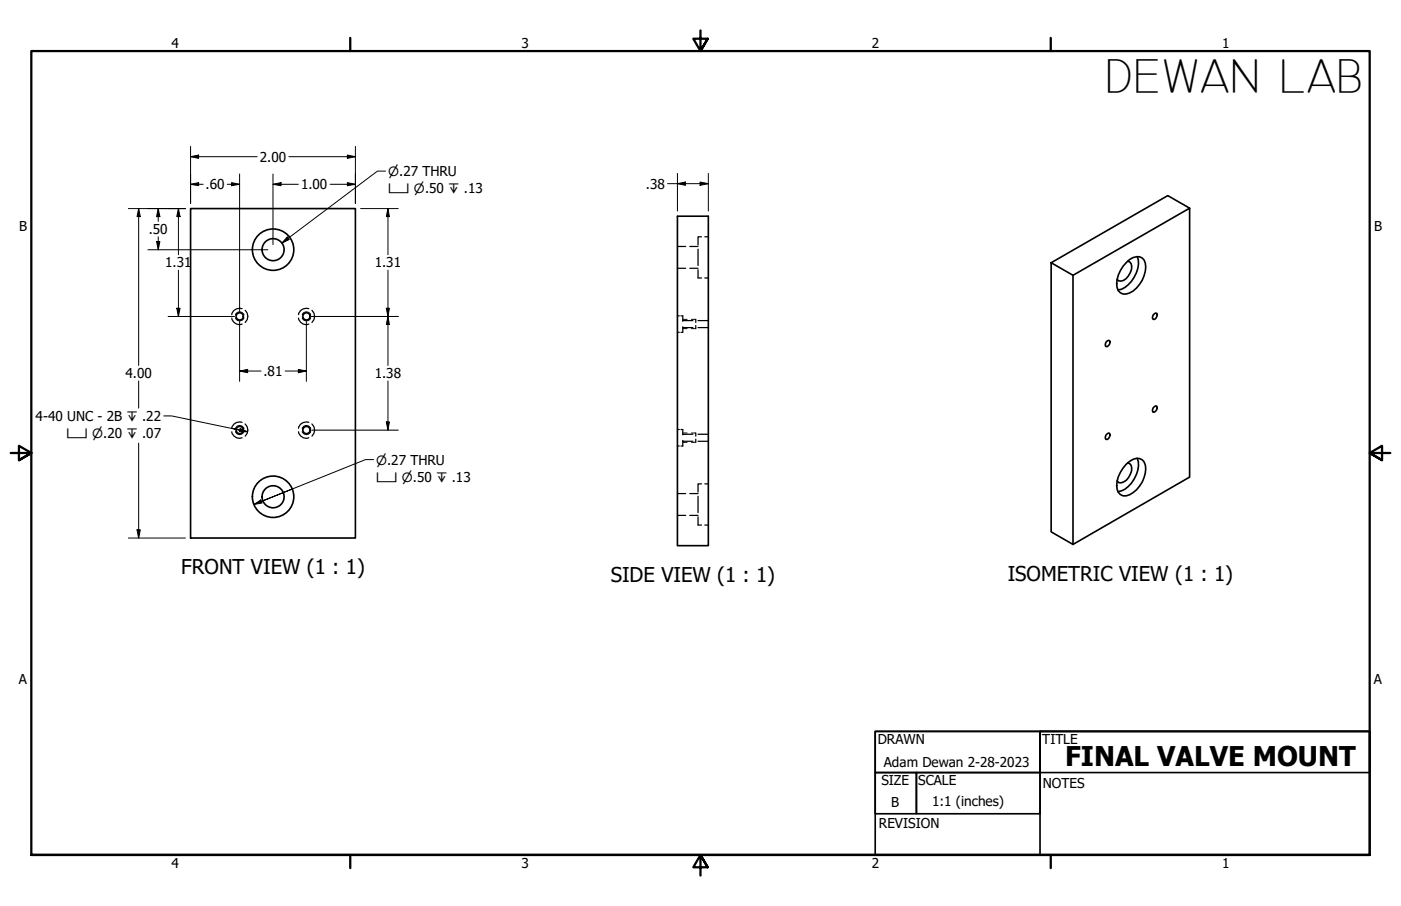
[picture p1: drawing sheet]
<svg xmlns="http://www.w3.org/2000/svg" width="432mm" height="279mm" viewBox="0 0 432 279" stroke-linecap="round" stroke-linejoin="round" font-family="sans-serif">
<!-- layer: Hidden (ANSI) -->
<g fill="none" stroke="#000" stroke-width=".38">
<path d="M208.8 76h2.5M212.6 76h2.5M215.1 76.8v5.1M216.2 73h-1.1v2.6M217.2 73h1.1M71.4 98.1a2.37 2.37 0 0 0 3.2 1.8M74.6 95.2a2.45 2.45 0 0 0-3.2 1.8M75.6 95.7a2.54 2.54 0 0 1 0 3.7M92 98.1a2.37 2.37 0 0 0 3.2 1.8M95.2 95.2a2.45 2.45 0 0 0-3.2 1.8M96.1 95.7a2.54 2.54 0 0 1 0 3.7M208.8 97.4h.6"/>
<path d="M208.8 82.7h2.5M209.9 97.4h.5v1.7M210.4 98.9h3.2M212.6 82.7h2.5M214.4 98.5v.9M215.1 98.9h3.2M215.1 83.2v2.5h1.1M217.2 85.7h1.1M208.8 102.5h.6M210.4 100.8v1.7h-.5M210.4 101h3.2M214.4 100.4v.9"/>
<path d="M215.1 101h3.2M71.4 133.2a2.37 2.37 0 0 0 3.2 1.8M74.6 130.2a2.45 2.45 0 0 0-3.2 1.9M75.6 130.7a2.54 2.54 0 0 1 0 3.8M92 133.2a2.37 2.37 0 0 0 3.2 1.8M95.2 130.2a2.45 2.45 0 0 0-3.2 1.9M96.1 130.7a2.54 2.54 0 0 1 0 3.8M208.8 137.5h.6M208.8 132.5h.6M209.9 132.5h.5v1.6M210.4 135.8v1.7h-.5M210.4 136.1h3.2"/>
<path d="M210.4 133.9h3.2M214.4 133.5v1M214.4 135.4v1M215.1 136.1h3.2M215.1 133.9h3.2M208.8 152.2h2.5M208.8 158.9h2.5M212.6 152.2h2.5M212.6 158.9h2.5M215.1 153v5.1M215.1 159.4v2.5h1.1M216.2 149.2h-1.1v2.6"/>
<path d="M217.2 149.2h1.1M217.2 161.9h1.1"/>
</g>
<!-- layer: Hidden Narrow (ANSI) -->
<g fill="none" stroke="#000" stroke-width=".31">
<path d="M72.6 98a1.34 1.34 0 0 0 1.3 1 1.34 1.34 0 0 0 1.3-1M72.6 97.2a1.34 1.34 0 0 1 1.3-1.1 1.34 1.34 0 0 1 1.3 1.1M93.2 98a1.34 1.34 0 0 0 1.3 1 1.34 1.34 0 0 0 1.3-1M93.2 97.2a1.34 1.34 0 0 1 1.3-1.1 1.34 1.34 0 0 1 1.3 1.1M210.4 98.5h1.4M213.1 98.5h1.3M210.4 101.3h1.4M213.1 101.3h1.3M72.6 133a1.34 1.34 0 0 0 1.3 1 1.34 1.34 0 0 0 1.3-1M72.6 132.2a1.34 1.34 0 0 1 1.3-1 1.34 1.34 0 0 1 1.3 1M93.2 133a1.34 1.34 0 0 0 1.3 1 1.34 1.34 0 0 0 1.3-1M93.2 132.2a1.34 1.34 0 0 1 1.3-1 1.34 1.34 0 0 1 1.3 1"/>
<path d="M210.4 136.4h1.4M210.4 133.5h1.4M213.1 136.4h1.3M213.1 133.5h1.3"/>
</g>
<!-- layer: Visible (ANSI) -->
<g fill="none" stroke="#000" stroke-width=".51">
<path d="M58.7 64.3h50.8v101.6h-50.8zM208.8 66.7h9.5v101.6h-9.5zM350.5 79.1a8.9 8.9 0 0 1-4.9 10.1l-1 .2M366.6 64.2l-6.7-3.9-35.9 20.7 6.7 3.9 35.9-20.7v82.9l-35.9 20.8-6.7-3.9v-83M330.7 84.9v83M347.1 81a4 4 0 0 1 4.9-1.4 4.1 4.1 0 0 1 1 4 9.1 9.1 0 0 1-5.9 7.1 2.61 2.61 0 0 1-2.9-3.2 9.7 9.7 0 0 1 2.9-6.5zM347.5 80.5a1.82 1.82 0 0 1 1.2 2.6 3.9 3.9 0 0 1-3.9 3.5l-.5-.4M355.9 96.7l.3-.2 .4 .1a1.37 1.37 0 0 1-1.2 1.9 1.27 1.27 0 0 1 .5-1.8zM340.9 105.5l.4-.4h.7a1.3 1.3 0 0 1-1.1 1.8l-.2-.3zM341.3 133.7l.4-.2 .3 .2a1.37 1.37 0 0 1-1.1 1.8 1.27 1.27 0 0 1 .4-1.8zM355.9 125.3l.3-.1 .4 .1a1.37 1.37 0 0 1-1.2 1.8 1.26 1.26 0 0 1 .5-1.8zM347.1 143.2a4.1 4.1 0 0 1 4.9-1.4 4.1 4.1 0 0 1 1 4.1 9.1 9.1 0 0 1-5.9 7 2.61 2.61 0 0 1-2.9-3.2 9.6 9.6 0 0 1 2.9-6.5z"/>
<path d="M347.5 142.7a1.82 1.82 0 0 1 1.2 2.6 3.9 3.9 0 0 1-3.9 3.5l-.5-.5M350.5 141.4a8.8 8.8 0 0 1-4.9 10l-1 .2"/>
<circle cx="84.2" cy="77" r="3.4"/>
<circle cx="84.2" cy="77" r="6.4"/>
<circle cx="73.9" cy="97.6" r="1.11"/>
<circle cx="94.5" cy="97.6" r="1.11"/>
<circle cx="73.9" cy="132.6" r="1.11"/>
<circle cx="94.5" cy="132.6" r="1.11"/>
<circle cx="84.2" cy="153.2" r="3.4"/>
<circle cx="84.2" cy="153.2" r="6.4"/>
</g>
<!-- layer: Border (ANSI) -->
<path d="M107.9 11.7v4M215.9 9.4v6.3l-2.2-3.8h4.4l-2.2 3.8 2.2-3.8M323.8 11.7v4M3.3 139.7h6.4l-3.9-2.2v4.4l3.9-2.2-3.9 2.2M428.5 139.7h-6.4l3.9-2.2v4.4l-3.9-2.2 3.9 2.2M9.7 263.7v-248h412.4v248h-412.4h412.4M107.9 263.7v4M218.1 267.5l-2.2-3.8 2.2 3.8h-4.4l2.2-3.8v6.3M323.8 263.7v4" fill="none" stroke="#000" stroke-width=".7"/>
<!-- layer: Title (ANSI) -->
<path d="M269.7 238.3h12.7v12.7h-12.7zM269.7 225.6v12.7h50.8v-12.7h101.6v12.7h-101.6v-12.7zM269.7 225.6h152.4v38.1h-152.4zM282.4 238.3h38.1v12.7h-38.1zM320.5 225.6h101.6v38.1h-101.6z" fill="none" stroke="#000" stroke-width=".51"/>
<!-- layer: Dimension (ANSI) -->
<g fill="none" stroke="#000" stroke-width=".31">
<path d="M58.7 48.3l2.5-.5v1zM58.7 56.8l2.5-.5v1zM58.7 48.3h20.5M58.7 45.1v17.6M58.7 56.8h3.9M70 56.8h3.9M71.4 56.3l2.5 .5-2.5 .5zM73.9 53.7v42.3M84.1 56.8l2.5-.5v1zM84.1 56.8h7.8M84.1 53.7v21.7M89 48.3h20.5"/>
<path d="M101.7 56.8h7.8M107.1 47.8l2.4 .5-2.4 .5zM107.1 56.3l2.4 .5-2.4 .5zM109.5 45.1v17.6M205.7 56.6h12.6M208.8 56.6l2.5-.5v1.1zM208.8 53.5v11.6M215.8 56.1l2.5 .5-2.5 .6zM218.3 53.5v11.6M39.6 64.3h17.5M42.7 64.3l.5 2.5h-1zM42.7 64.3v48.4"/>
<path d="M45.6 77h36.9M48.3 74.5h1l-.5 2.5zM48.8 64.3l.5 2.5h-1zM48.8 64.3v4M48.8 73v4M55 64.3l.5 2.5h-1zM55 64.3v14.2M111.1 64.3h11.6M119.6 64.3l.4 2.5h-.9zM119.6 64.3v14.2M51.8 97.6h20.5M54.5 95.1h1l-.5 2.5z"/>
<path d="M55 83.3v14.3M73.9 99.2v18.4M94.4 99.2v18.4M96 97.6h26.7M119.1 95.1h.9l-.4 2.5zM119.6 97.6l.4 2.5h-.9zM119.6 83.3v29.4M42.7 117.5v8.4M73.9 114.4l2.4-.5v1zM73.9 114.4h6.6M87.9 114.4h6.5M91.9 113.9l2.5 .5-2.5 .5z"/>
<path d="M119.6 117.5v15.2M42.7 136.7v29.2M96 132.7h26.7M119.1 130.1h.9l-.4 2.6zM39.6 165.9h17.5M42.2 163.4h1l-.5 2.5z"/>
</g>
<g fill="#000">
<path d="M58.7 48.3l2.5-.5v1z" fill-rule="evenodd"/>
<path d="M58.7 56.8l2.5-.5v1z" fill-rule="evenodd"/>
<path d="M71.4 56.3l2.5 .5-2.5 .5z" fill-rule="evenodd"/>
<path d="M84.1 56.8l2.5-.5v1z" fill-rule="evenodd"/>
<path d="M107.1 47.8l2.4 .5-2.4 .5z" fill-rule="evenodd"/>
<path d="M107.1 56.3l2.4 .5-2.4 .5z" fill-rule="evenodd"/>
<path d="M208.8 56.6l2.5-.5v1.1z" fill-rule="evenodd"/>
<path d="M215.8 56.1l2.5 .5-2.5 .6z" fill-rule="evenodd"/>
<path d="M42.7 64.3l.5 2.5h-1z" fill-rule="evenodd"/>
<path d="M48.3 74.5h1l-.5 2.5z" fill-rule="evenodd"/>
<path d="M48.8 64.3l.5 2.5h-1z" fill-rule="evenodd"/>
<path d="M55 64.3l.5 2.5h-1z" fill-rule="evenodd"/>
<path d="M119.6 64.3l.4 2.5h-.9z" fill-rule="evenodd"/>
<path d="M54.5 95.1h1l-.5 2.5z" fill-rule="evenodd"/>
<path d="M119.1 95.1h.9l-.4 2.5z" fill-rule="evenodd"/>
<path d="M73.9 114.4l2.4-.5v1z" fill-rule="evenodd"/>
<path d="M91.9 113.9l2.5 .5-2.5 .5z" fill-rule="evenodd"/>
<path d="M119.6 97.6l.4 2.5h-.9z" fill-rule="evenodd"/>
<path d="M119.1 130.1h.9l-.4 2.6z" fill-rule="evenodd"/>
<path d="M42.2 163.4h1l-.5 2.5z" fill-rule="evenodd"/>
</g>
<!-- layer: Symbol (ANSI) -->
<path d="M118.8 52.8h-2.5l-29.4 22.2M88.5 73.1l.7 .8-2.3 1.1zM50.5 128.3h2.5l20.9 4.4-2.5-.6M73.9 132.7l2.4 .5M74 132.1l2.3 1.1-2.5-.1zM78.2 155.6l2.2-1.4 .4 .9zM80.6 154.6l-2.4 1M115.1 141.7h-2.5l-32 12.9 9.4-3.8" fill="none" stroke="#000" stroke-width=".31"/>
<g fill="#000">
<path d="M88.5 73.1l.7 .8-2.3 1.1z" fill-rule="evenodd"/>
<path d="M74 132.1l2.3 1.1-2.5-.1z" fill-rule="evenodd"/>
<path d="M78.2 155.6l2.2-1.4 .4 .9z" fill-rule="evenodd"/>
</g>
<text font-size="14.7" x="340.7" y="28.4">DEWAN LAB</text>
<text font-size="8.4" x="328.3" y="236.2">FINAL VALVE MOUNT</text>
<g font-size="6.3">
<text x="55.9" y="177.2">FRONT VIEW (1 : 1)</text>
<text x="188.2" y="179.5">SIDE VIEW (1 : 1)</text>
<text x="310.6" y="179.1">ISOMETRIC VIEW (1 : 1)</text>
</g>
<g font-size="4.2">
<text x="52.8" y="14.7">4</text>
<text x="160.8" y="14.7">3</text>
<text x="268.7" y="14.7">2</text>
<text x="376.7" y="14.7">1</text>
<text x="80.1" y="49.8">2.00</text>
<text x="63.4" y="58.4">.60</text>
<text x="92.8" y="58.4">1.00</text>
<text x="199.1" y="58.2">.38</text>
<text x="5.9" y="71.4">B</text>
<text x="423.5" y="71.4">B</text>
<text x="45.8" y="72.2">.50</text>
<text x="50.9" y="82.5">1.31</text>
<text x="115.5" y="82.5">1.31</text>
<text x="38.7" y="116.6">4.00</text>
<text x="81.2" y="116">.81</text>
<text x="115.5" y="116.6">1.38</text>
<text x="11" y="129.8">4-40 UNC - 2B ↧ .22</text>
<text x="5.8" y="211.1">A</text>
<text x="423.4" y="211.1">A</text>
<text x="270.5" y="229.4">DRAWN</text>
<text x="321.2" y="229.4">TITLE</text>
<text x="272.4" y="236.5">Adam Dewan 2-28-2023</text>
<text x="271.7" y="242.1">SIZE</text>
<text x="283" y="241.9">SCALE</text>
<text x="321.4" y="243.1">NOTES</text>
<text x="274.6" y="249">B</text>
<text x="287.3" y="248.7">1:1 (inches)</text>
<text x="270.9" y="255.3">REVISION</text>
<text x="52.8" y="267.7">4</text>
<text x="160.8" y="267.7">3</text>
<text x="268.7" y="267.7">2</text>
<text x="376.7" y="267.7">1</text>
</g>
<g font-size="3.9">
<text x="119.6" y="54.3">⌀.27 THRU</text>
<text x="119.6" y="59.6">⌴ ⌀.50 ↧ .13</text>
<text x="20.4" y="135.1">⌴ ⌀.20 ↧ .07</text>
<text x="115.9" y="143.3">⌀.27 THRU</text>
<text x="115.9" y="148.6">⌴ ⌀.50 ↧ .13</text>
</g>
</svg>
